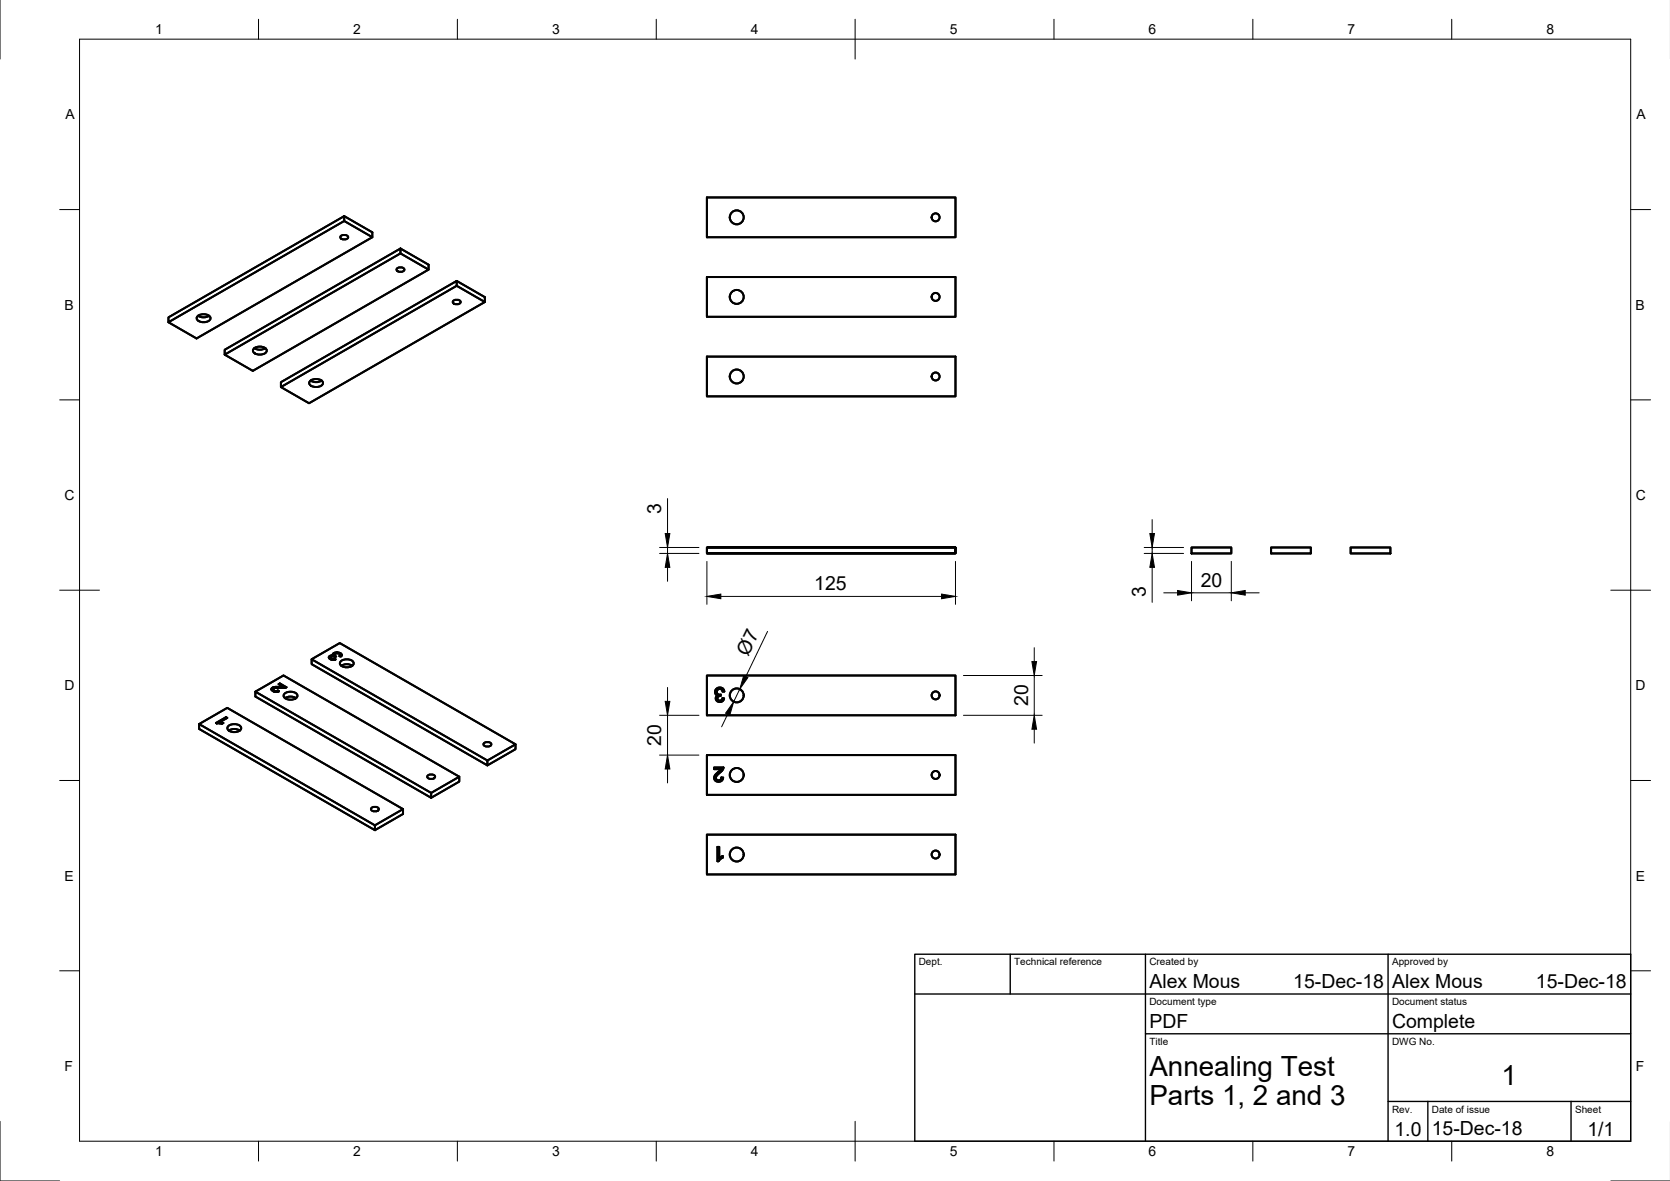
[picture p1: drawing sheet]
<svg xmlns="http://www.w3.org/2000/svg" width="420mm" height="297mm" viewBox="0 0 420 297" stroke-linecap="round" stroke-linejoin="round" font-family="sans-serif">
<!-- layer: Visible -->
<g fill="none" stroke="#000" stroke-width=".5">
<path d="M85.7 59.4l.9-.3a.73 .73 0 0 1 .9 .8l-.9 .3a.73 .73 0 0 1-.9-.8zM86.6 55.6l7.1 4.1-44.2 25.4-7.1-4M86.6 54.4l-44.2 25.4v1.3l44.2-25.5v-1.2l7.1 4v1.3M177.9 49.7h62.5v10h-62.5zM49.7 79.6a2.28 2.28 0 0 1 3.3 .3 1.51 1.51 0 0 1-2 1.1 1.34 1.34 0 0 1-1.5-1.1zM49.8 79.4a2.65 2.65 0 0 0 2.8 0M99.8 67.6l1-.4a.73 .73 0 0 1 .9 .8l-.9 .4a.73 .73 0 0 1-1-.8zM100.8 62.5l-44.3 25.5v1.2l44.3-25.5v-1.2l7 4.1M100.8 62.5l7 4.1M107.8 66.6v1.2M114 75.7l.9-.3a.73 .73 0 0 1 .9 .8l-.9 .3a.73 .73 0 0 1-.9-.8zM114.9 71.9l7.1 4.1-44.2 25.4-7.1-4"/>
<path d="M114.9 70.7l7.1 4v1.3M177.9 69.7h62.5v10h-62.5zM56.5 89.2l7.1 4.1 44.2-25.5-7-4.1 7 4.1-44.2 25.5zM56.5 88l44.3-25.5v1.2l-44.3 25.5zM63.8 87.7a2.28 2.28 0 0 1 3.3 .3 1.51 1.51 0 0 1-2 1.2 1.34 1.34 0 0 1-1.5-1.2zM64 87.6a2.65 2.65 0 0 0 2.8 0M70.7 96.1l44.2-25.4v1.2l-44.2 25.5zM78 95.9a2.28 2.28 0 0 1 3.3 .3 1.51 1.51 0 0 1-2 1.1 1.34 1.34 0 0 1-1.5-1.1zM78.1 95.7a2.65 2.65 0 0 0 2.8 0M177.9 89.7h62.5v10h-62.5zM177.9 137.7h62.5v1.5h-62.5v-1.5h62.5v1.5h-62.5zM299.8 137.7h10v1.5h-10z"/>
<path d="M319.8 137.7h10v1.5h-10zM339.8 137.7h10v1.5h-10zM64.3 174l44.2 25.4v1.3l-44.2-25.5zM64.3 174l7-4.1 44.3 25.5-7.1 4M64.3 174l7-4.1 44.3 25.5v1.2l-7.1 4.1M64.3 174v1.2l44.2 25.5M64.3 174l44.2 25.4M68.3 173.4l.2 .3 .5 .3 1.2-.1M68.6 173.2l-.3 .2M68.6 173l-.3 .4M68.6 173v.2M68.7 173.4l.2 .5"/>
<path d="M68.7 173.4l.2 .3M68.9 173.1l-.2 .3M68.9 173.9l.5 .1M68.9 173.7l.5 .1M68.9 173.7v.2M68.9 173l-.3 .2M68.9 172.8l-.3 .2M68.9 172.8v.2M69.4 173.8v.2M69.4 173h-.5M69.4 172.8h-.5M69.4 173h1.6"/>
<path d="M69.4 172.8h1.6M69.4 172.8v.2M69.9 173.9l-.5 .1M69.9 173.7l-.5 .1M70.2 173.9l-.3-.2 .1 .2M70.4 172.1v-.2l1.7 1M70.4 172.1l1.5 .8-1.5-.8v-.2l1.7 1M70.4 171.9l-.3 .2 1.2 .7M70.4 172.1l-.1 .1M71 172.8v.2M71.3 172.8v.2h-.3M71.3 172.8h-.3"/>
<path d="M71.5 174.5a2.28 2.28 0 0 1 3.3 .3 1.51 1.51 0 0 1-2 1.2 1.34 1.34 0 0 1-1.4-1.2zM71.7 175.6a2.65 2.65 0 0 1 2.8 0M72.1 172.9l-3.2 .2M78.4 165.8l44.2 25.5v1.2l-44.2-25.5zM78.4 165.8l7.1-4.1 44.2 25.5-7.1 4.1M82.7 165.2l.1 .4 .4 .3 1.3-.1-.3-.2 .1 .3M82.7 165.4h.1M83 165l-.3 .4 .3-.2M83.3 165.6l-.2-.2 .2 .4M83.4 164.9l-.4 .1v.2l.4-.1M83.7 165.7l-.4-.1v.2l.4 .1M83.8 164.4v.7l-.1-.5 .3-.3z"/>
<path d="M83.8 164.9h-.4v.2h.4M84 164.5l-.3 .2M84 164.3v.2M84.1 164.7l.4-.3 .6-.1 .5 .3-.1 .5M84.2 165.6l-.5 .1v.2l.5-.1M84.3 165l-.2-.3 .1 .4h.4l-.3 .2-.8-.2-.4 .3M84.8 164.3l-.8 .2M84.8 164.1l-.8 .2M84.8 164.3l.8 .2M84.8 164.1l.8 .2M84.8 164.1l-.8 .2v.2l.8-.2M84.8 164.1v.2"/>
<path d="M85.6 164.7l-.2 .3 .3 .2 .3-.5M85.6 164.5l.4 .4-.4-.6 .4 .4M85.6 164.3l.4 .4M85.6 164.3l-.8-.2v.2l.8 .2M85.6 164.3v.2M85.7 166.4a2.28 2.28 0 0 1 3.3 .3 1.51 1.51 0 0 1-2 1.1 1.34 1.34 0 0 1-1.5-1.1zM85.9 167.4a2.65 2.65 0 0 1 2.7 0M177.9 169.9h62.5v10h-62.5zM180.2 173.2l.5-.2 .7-.1 .7 .7 .1 .3-.4 .1-.3-.6-.6-.1-.5 .5 .2 .7 .8 .2-.1 .4-.7 .3 .1 .7 .6 .1 .5-.6h.4l-.2 .5-.5 .4h-.8l-.6-.6v-.5l.5-.5-.5-.2-.2-.4 .1-.7zM50.1 182.1l7.1-4.1 44.2 25.5M50.1 182.1l44.2 25.5v1.2l-44.2-25.5zM50.1 182.1v1.2l44.2 25.5"/>
<path d="M50.1 182.1l44.2 25.5M55.2 181.9h.5M55.7 181.7l.5 .1M55.7 181.7h-.5v.2M55.7 181.7v.2M56.2 181.8l-.5-.1v.2l.2 .1-.2-.1M56.2 181.8l-.3 .2h-1.4M56.9 180.6l-2.4 1.3M56.9 180.4l-2.6 1.4 .2 .2M56.9 180.4v.2M56.9 180.4l.3 .2M57.2 180.6l-.3-.2 .1 .3-.1-.1"/>
<path d="M57.2 180.6l-2 1.1v.2M57.2 180.6l-2 1.1h.5M57.4 182.7a2.28 2.28 0 0 1 3.3 .3 1.51 1.51 0 0 1-2 1.1 1.34 1.34 0 0 1-1.5-1.1zM57.6 183.7a2.65 2.65 0 0 1 2.7 0M107.5 195.1l1-.3a.73 .73 0 0 1 .9 .8l-.9 .3a.73 .73 0 0 1-1-.8zM108.5 199.4l7.1-4v1.2l-7.1 4.1M108.5 199.4v1.3M121.7 187l.9-.4a.73 .73 0 0 1 1 .8l-1 .4a.73 .73 0 0 1-.9-.8zM129.7 187.2v1.2l-7.1 4.1M177.9 199.9v-10h62.5v10M177.9 199.9h62.5M181.4 193.5l-1.5 1.5-.2 .9 .5 .6 .9 .1 .5-.2 .3-.8"/>
<path d="M181.5 195.5l.4 .1M182 193h-2.3v.5h1.7M182 193l-.2 .7-1.5 1.4-.2 .5 .2 .5 .6 .2 .4-.2 .2-.6M93.4 203.3l.9-.4a.73 .73 0 0 1 1 .8l-1 .4a.73 .73 0 0 1-.9-.8zM94.3 207.6v1.2M101.4 203.5v1.2l-7.1 4.1M101.4 203.5l-7.1 4.1M177.9 209.9h62.5v10h-62.5zM181.8 215.7v-.4l-.9 .5v-2.8h-.4v3.6h.3M181.8 215.7l-1 .9"/>
<circle cx="185.4" cy="54.7" r="1.75"/>
<circle cx="235.4" cy="54.7" r="1"/>
<circle cx="185.4" cy="74.7" r="1.75"/>
<circle cx="235.4" cy="74.7" r="1"/>
<circle cx="185.4" cy="94.7" r="1.75"/>
<circle cx="235.4" cy="94.7" r="1"/>
<circle cx="185.4" cy="174.9" r="1.75"/>
<circle cx="235.4" cy="174.9" r="1"/>
<circle cx="185.4" cy="194.9" r="1.75"/>
<circle cx="235.4" cy="194.9" r="1"/>
<circle cx="185.4" cy="214.9" r="1.75"/>
<circle cx="235.4" cy="214.9" r="1"/>
</g>
<!-- layer: Visible Narrow -->
<path d="M70.4 172.8v.2" fill="none" stroke="#000" stroke-width=".35"/>
<!-- layer: Border -->
<g fill="none" stroke="#000" stroke-width=".25">
<path d="M0 -.1v15M20 9.9h390.3v277.1h-390.3zM65 4.8v5.1M115.1 4.8v5.1M165.1 4.8v5.1M215.1 4.8v10.1M265.2 4.8v5.1M315.2 4.8v5.1M365.2 4.8v5.1M15 52.7h5M410.3 52.7h5M15 100.6h5"/>
<path d="M410.3 100.6h5M15 148.4h10M405.3 148.4h10M15 196.3h5M410.3 196.3h5M15 244.2h5M410.3 244.2h5M0 282v15h15M65 287v5M115.1 287v5M165.1 287v5M215.1 282v10"/>
<path d="M265.2 287v5M315.2 287v5M365.2 287v5M405.3 297h14.9"/>
</g>
<!-- layer: TitleBlock -->
<path d="M230.2 240h180.1v47h-180.1zM230.2 250h180.1M254.2 240v10M288.2 240v47M349.2 240v47M288.2 260h122.1M349.2 277h61.1M359.2 277v10M395.3 277v10" fill="none" stroke="#000" stroke-width=".35"/>
<!-- layer: Dimensions -->
<g fill="none" stroke="#000" stroke-width=".25">
<path d="M165.9 139.2h10M165.9 137.7h10M167.9 125.4v8.8M167.9 137.7v1.5M287.9 139.2h9.9M287.9 137.7h9.9M289.9 130.7v3.5M289.9 137.7v1.5M167.9 142.7v3.5M177.9 141.2v10.8M181.4 150h55.5M193.1 158.8l-5.5 11.4"/>
<path d="M240.4 141.2v10.8M289.9 142.7v8.8M292.8 149.1h3.5M299.8 141.2v9.9M299.8 149.1h10M309.8 141.2v9.9M313.3 149.1h3.5M165.9 179.9h10M167.9 172.9v3.5M167.9 179.9v10M183.1 179.6l-1.5 3.2M186.1 173.3l-1.5 3.2"/>
<path d="M242.4 179.9h19.8M242.4 169.9h19.8M260.2 162.9v3.5M260.2 169.9v10M165.9 189.9h10M167.9 193.4v3.5M260.2 183.4v3.5"/>
</g>
<g fill="#000" stroke="#000" stroke-width=".25">
<path d="M167.4 134.2h1.1l-.6 3.5zM289.3 134.2h1.2l-.6 3.5zM167.9 139.2l.6 3.5h-1.1zM177.9 150l3.5-.6v1.2zM236.9 149.4l3.5 .6-3.5 .6zM289.9 139.2l.6 3.5h-1.2zM296.3 148.5l3.5 .6-3.5 .6zM309.8 149.1l3.5-.6v1.2zM167.4 176.4h1.1l-.6 3.5zM184.6 176.5l-1 3.4-1-.5zM187.1 169.9l1.1 .5-2.1 2.9zM259.6 166.4h1.2l-.6 3.5z"/>
<path d="M167.9 189.9l.6 3.5h-1.1zM260.2 179.9l.6 3.5h-1.2z"/>
</g>
<g font-size="7">
<text x="289.2" y="270.5">Annealing Test</text>
<text x="377.8" y="272.9">1</text>
<text x="289.2" y="278">Parts 1, 2 and 3</text>
</g>
<g font-size="4.9">
<text x="166.4" y="129.4" transform="rotate(-90 166.4 129.4)">3</text>
<text x="204.9" y="148.4">125</text>
<text x="302.1" y="147.5">20</text>
<text x="288.3" y="150.2" transform="rotate(-90 288.3 150.2)">3</text>
<text x="188.2" y="165.1" transform="rotate(-64 188.2 165.1)">Ø7</text>
<text x="258.6" y="177.6" transform="rotate(-90 258.6 177.6)">20</text>
<text x="166.4" y="187.6" transform="rotate(-90 166.4 187.6)">20</text>
<text x="289.2" y="248.5">Alex Mous</text>
<text x="325.4" y="248.5">15-Dec-18</text>
<text x="350.2" y="248.5">Alex Mous</text>
<text x="386.4" y="248.5">15-Dec-18</text>
<text x="289.2" y="258.5">PDF</text>
<text x="350.2" y="258.5">Complete</text>
<text x="350.8" y="285.7">1.0</text>
<text x="360.2" y="285.5">15-Dec-18</text>
<text x="399.4" y="285.7">1/1</text>
</g>
<g font-size="3.5">
<text x="39" y="8.6">1</text>
<text x="88.9" y="8.6">2</text>
<text x="138.9" y="8.6">3</text>
<text x="188.9" y="8.6">4</text>
<text x="239" y="8.6">5</text>
<text x="288.9" y="8.6">6</text>
<text x="339" y="8.6">7</text>
<text x="389.1" y="8.6">8</text>
<text x="16.4" y="30">A</text>
<text x="411.7" y="30">A</text>
<text x="16.2" y="77.9">B</text>
<text x="411.5" y="77.9">B</text>
<text x="16.3" y="125.8">C</text>
<text x="411.5" y="125.8">C</text>
<text x="16.2" y="173.6">D</text>
<text x="411.5" y="173.6">D</text>
<text x="16.3" y="221.5">E</text>
<text x="411.5" y="221.5">E</text>
<text x="16.3" y="269.4">F</text>
<text x="411.5" y="269.4">F</text>
<text x="39" y="290.8">1</text>
<text x="88.9" y="290.8">2</text>
<text x="138.9" y="290.8">3</text>
<text x="188.9" y="290.8">4</text>
<text x="239" y="290.8">5</text>
<text x="288.9" y="290.8">6</text>
<text x="339" y="290.8">7</text>
<text x="389.1" y="290.8">8</text>
</g>
<g font-size="2.5">
<text x="231.2" y="242.8">Dept.</text>
<text x="255.2" y="242.8">Technical reference</text>
<text x="289.2" y="242.8">Created by</text>
<text x="350.2" y="242.8">Approved by</text>
<text x="289.2" y="252.8">Document type</text>
<text x="350.2" y="252.8">Document status</text>
<text x="289.2" y="262.8">Title</text>
<text x="350.2" y="262.8">DWG No.</text>
<text x="350.2" y="279.8">Rev.</text>
<text x="360.2" y="279.8">Date of issue</text>
<text x="396.3" y="279.8">Sheet</text>
</g>
</svg>
